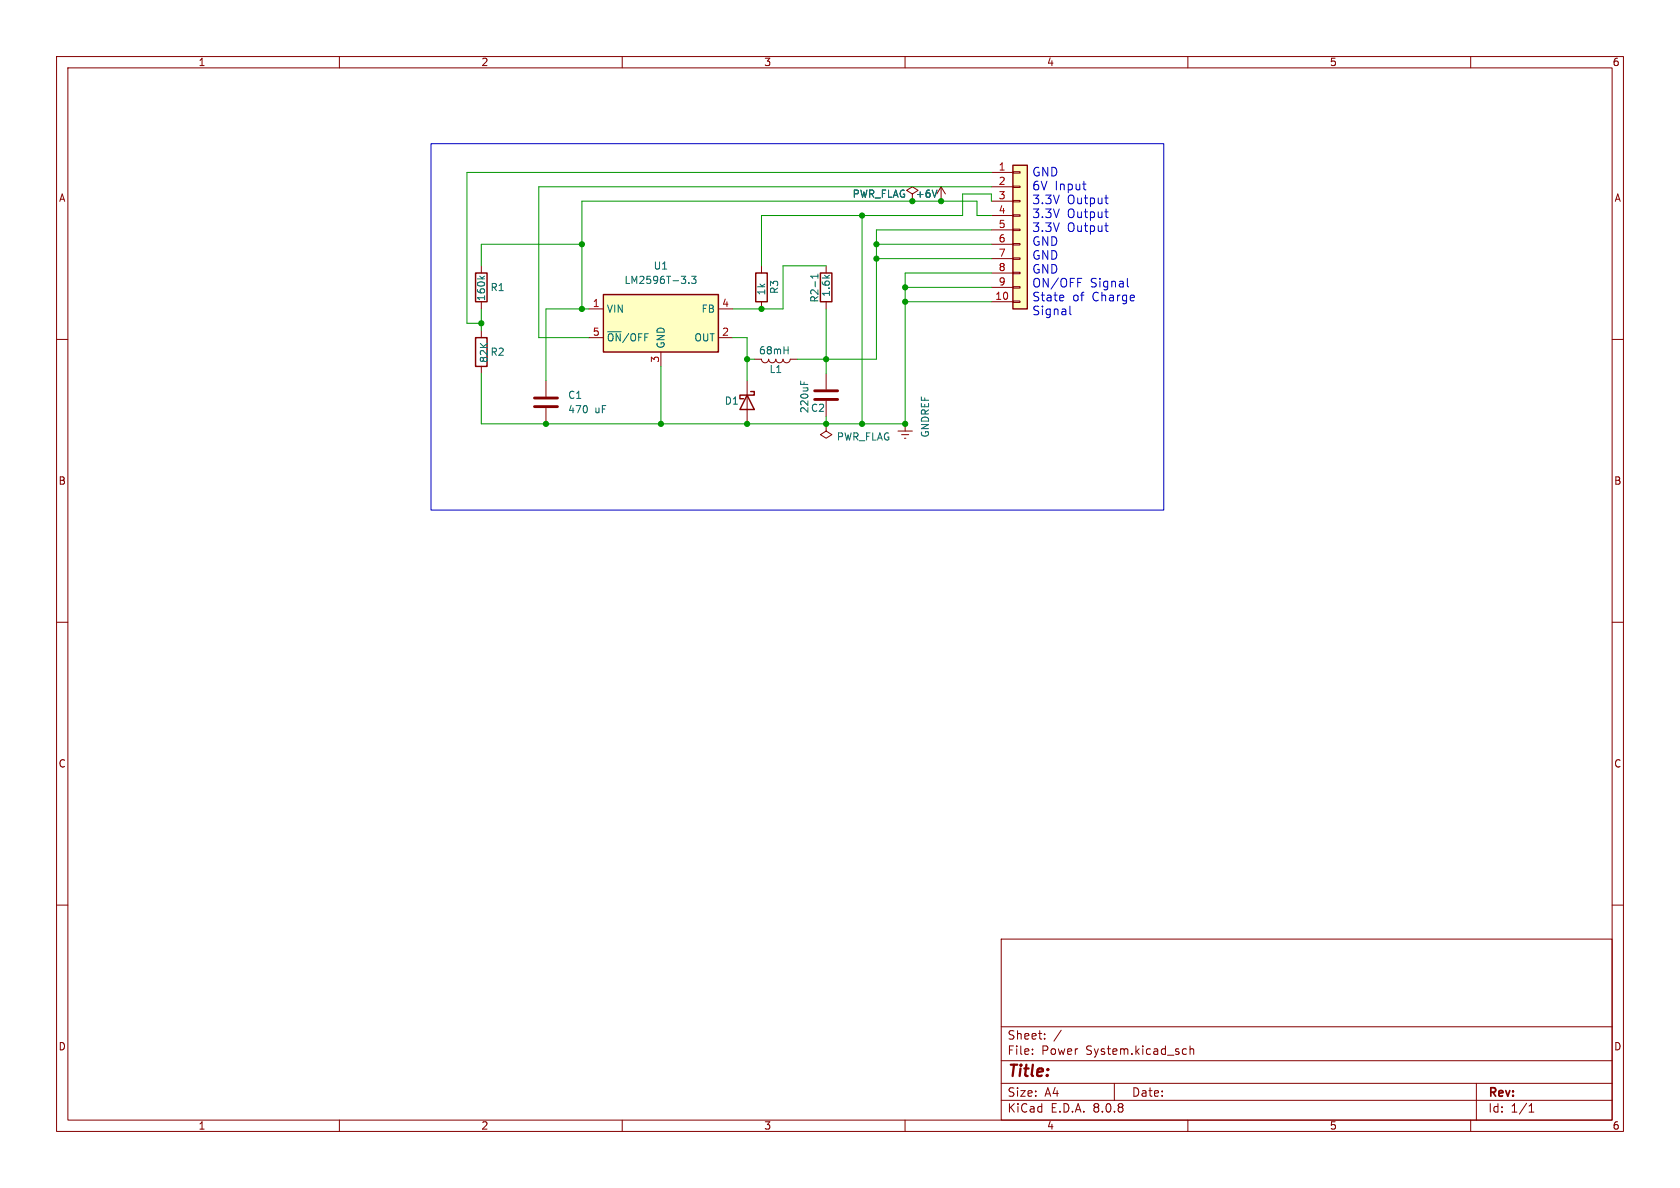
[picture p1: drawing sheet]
<svg xmlns="http://www.w3.org/2000/svg" width="297mm" height="210mm" viewBox="0 0 297 210" stroke-linecap="round" stroke-linejoin="round" font-family="sans-serif">
<g fill="none" stroke="#840000" stroke-width=".18">
<path d="M10 10h277v190h-277zM12 12h273v186h-273zM60 10v2M110 10v2M160 10v2M210 10v2M260 10v2M10 60h2M146 74.9v1.3l1.1 .6-1.1 .7-1-.7 1-.6M146 74.9h.1M285 60h2M10 110h2"/>
<path d="M285 110h2M10 160h2M177 166h108v32h-108zM285 160h2M60 198v2M110 198v2M160 198v2M177 194.5h108M177 191.5h108M177 187.5h108M177 181.5h108M182.5 186.3v.1"/>
<path d="M182.5 185.5v.1M184.7 183.6v.1M184.7 182.8v.1M187.6 182.1l-1.3 2M197 191.5v3M209.3 185.4l.4 .1M209.7 186.3l-.4 .1M210 198v2M210.4 185.5l.2-.1 .4 .1v.9M210.4 184.9v1.5M260 198v2M261 191.5v6.5"/>
<path d="M270.3 196.6h.9M270.3 195.5l.4-.4v1.5"/>
</g>
<path d="M106.7 52.1h20.3v10.1h-20.3z" fill="#ffffc2"/>
<path d="M84.1 48.3h2v5h-2zM84.1 59.7h2v5.1h-2zM106.7 52.1h20.3v10.1h-20.3zM133.6 48.3h2v5h-2zM145 48.3h2.1v5h-2.1zM132.1 69.9l1.2 2.5h-2.5zM132.7 69.2h.6v.7h-2.5v.6h.6" fill="none" stroke="#840000" stroke-width=".25"/>
<g fill="none" stroke="#840000" stroke-width=".18">
<path d="M161.3 34.3l1-.6-1-.7-1 .7 1 .6v1.3M85.1 47v1.3M85.1 53.3v1.3M85.1 58.4v1.3M104.1 54.6h2.6M104.1 59.7h2.6M127 54.6h2.5M127 59.7h2.5M134.6 47v1.3M134.6 53.3v1.3M146 47v1.3M146 53.3v1.3"/>
<path d="M85.1 64.8v1.2M96.5 67.3v2.8M96.5 72.1v2.8M116.8 62.2v2.6M132.1 67.3v7.6M133.3 63.5h1.3a.64 .64 0 0 0 .7 .6 .64 .64 0 0 0 .6-.6 .64 .64 0 0 0 .6 .6 .64 .64 0 0 0 .7-.6 .64 .64 0 0 0 .6 .6 .64 .64 0 0 0 .6-.6 .64 .64 0 0 0 .7 .6 .64 .64 0 0 0 .6-.6h1.3M146 66v2.8M146 70.9v2.8M158.7 76.2h2.6M159.4 76.8h1.3M159.9 77.5h.2M160 74.9h.1"/>
<path d="M160 74.9v1.3"/>
</g>
<path d="M84.8 48.8l.5 .5M85.7 48.8l-.5 .4M121.8 50v.1M122.3 48.8h.7l-.4 .5 .4 .1v.6l-.2 .1-.5-.1M144.6 48.8h-1.3l.4 .4M144.6 48.5v.7M138.6 61.9h.7M139.3 61.3v1.3M141.5 67.4v.6M142.2 67.5v.5" fill="none" stroke="#006464" stroke-width=".18"/>
<path d="M94.5 71.9h4.1M94.5 70.4h4.1M144 70.6h4.1M144 69.1h4.1" fill="none" stroke="#840000" stroke-width=".51"/>
<path d="M179.1 29.2h2.5v25.4h-2.5z" fill="#ffffc2"/>
<g fill="none" stroke="#840000" stroke-width=".18">
<path d="M166.4 35.6h.1M166.4 33l-.8 1.3M166.4 33v2.6M166.4 33l.7 1.3M175.3 30.5h3.8M175.3 33h3.8M175.3 35.6h3.8M175.3 38.1h3.8M179.1 38h1.2v.2h-1.2zM179.1 35.4h1.2v.3h-1.2zM179.1 32.9h1.2v.2h-1.2zM179.1 30.4h1.2v.2h-1.2z"/>
<path d="M175.3 53.3h3.8M175.3 40.6h3.8M175.3 43.2h3.8M175.3 45.7h3.8M175.3 48.3h3.8M175.3 50.8h3.8M179.1 53.2h1.2v.3h-1.2zM179.1 50.7h1.2v.2h-1.2zM179.1 48.1h1.2v.3h-1.2zM179.1 45.6h1.2v.2h-1.2zM179.1 43.1h1.2v.2h-1.2zM179.1 40.5h1.2v.3h-1.2z"/>
</g>
<path d="M179.1 29.2h2.5v25.4h-2.5z" fill="none" stroke="#840000" stroke-width=".25"/>
<path d="M165.6 33.6l-.4 1.3" fill="none" stroke="#006464" stroke-width=".18"/>
<g fill="none" stroke="#0000c2" stroke-width=".18">
<path d="M76.2 25.4h129.5v64.8h-129.5zM191.4 32.5h.6M191.8 33.6h.2M195.3 35h.6M195.3 37.4h.6M195.3 39.9h.6M195.6 35.9l.3 .1M195.6 38.4l.3 .1M187.8 52.2l.3 .3-.8 .2M188 53.1l-.2 .1M189.1 54.1v1.3l.3 .2M190.5 49.2h.8"/>
<path d="M195.6 40.8l.3 .1M199.3 49.2v1.3l.2 .2"/>
</g>
<g fill="none" stroke="#009600" stroke-width=".18">
<path d="M152.4 38.1v36.8M175.3 38.1h-2.6v-2.5h-69.8v19M175.3 33h-80.1v26.7h8.9M175.3 30.5h-92.8v26.7h2.6M175.3 35.6v-1.3h-5.1v3.8h-35.6v8.9M85.1 54.6v3.8M102.9 43.2h-17.8v3.8M104.1 54.6h-7.6v12.7M129.5 59.7h2.6v7.6M146 47h-7.6v7.6h-8.9M146 54.6v11.4M154.9 43.2h20.4"/>
<path d="M154.9 45.7h20.4M160 50.8h15.3M160 53.3h15.3M175.3 48.3h-15.3v26.6h-74.9v-8.9M175.3 40.6h-20.4v22.9h-13.9M116.8 64.8v10.1M132.1 63.5h1.2M146 73.7v1.2"/>
</g>
<g fill="#009600" stroke="#009600" stroke-width=".18">
<circle cx="154.9" cy="45.7" r=".46"/>
<circle cx="152.4" cy="38.1" r=".46"/>
<circle cx="154.9" cy="43.2" r=".46"/>
<circle cx="166.4" cy="35.6" r=".46"/>
<circle cx="161.3" cy="35.6" r=".46"/>
<circle cx="160" cy="50.8" r=".46"/>
<circle cx="132.1" cy="74.9" r=".46"/>
<circle cx="132.1" cy="63.5" r=".46"/>
<circle cx="116.8" cy="74.9" r=".46"/>
<circle cx="102.9" cy="43.2" r=".46"/>
<circle cx="102.9" cy="54.6" r=".46"/>
<circle cx="96.5" cy="74.9" r=".46"/>
<circle cx="85.1" cy="57.2" r=".46"/>
<circle cx="160" cy="74.9" r=".46"/>
<circle cx="152.4" cy="74.9" r=".46"/>
<circle cx="146" cy="74.9" r=".46"/>
<circle cx="134.6" cy="54.6" r=".46"/>
<circle cx="160" cy="53.3" r=".46"/>
<circle cx="146" cy="63.5" r=".46"/>
</g>
<text font-size="2.8" fill="#840000" x="178" y="190.9">Title:</text>
<g font-size="2.1" fill="#0000c2">
<text x="182.4" y="31.4">GND</text>
<text x="182.4" y="33.9">6V Input</text>
<text x="182.4" y="36.3">3.3V</text>
<text x="182.4" y="38.8">3.3V</text>
<text x="182.4" y="41.2">3.3V</text>
<text x="188.6" y="36.3">Output</text>
<text x="188.6" y="38.8">Output</text>
<text x="188.6" y="41.2">Output</text>
<text x="182.4" y="43.7">GND</text>
<text x="182.4" y="46.1">GND</text>
<text x="182.4" y="48.6">GND</text>
<text x="182.4" y="51">ON/OFF</text>
<text x="182.4" y="53.5">State</text>
<text x="189.6" y="53.5">of</text>
<text x="192.7" y="51">Signal</text>
<text x="193.1" y="53.5">Charge</text>
<text x="182.4" y="55.9">Signal</text>
</g>
<g font-size="2.1" fill="#840000">
<text x="178" y="184">Sheet:</text>
<text x="178" y="186.7">File:</text>
<text x="184.1" y="186.7">Power</text>
<text x="192" y="186.7">System.kicad_sch</text>
<text x="178" y="196.9">KiCad</text>
<text x="178" y="194.1">Size:</text>
<text x="184.7" y="194.1">A4</text>
<text x="185.7" y="196.9">E.D.A.</text>
<text x="193.3" y="196.9">8.0.8</text>
<text x="200" y="194.1">Date:</text>
<text x="263" y="194.3">Rev:</text>
<text x="263" y="196.9">Id:</text>
<text x="267.1" y="196.9">1/1</text>
</g>
<g font-size="1.8" fill="#840000">
<text x="35" y="11.9">1</text>
<text x="85" y="11.9">2</text>
<text x="135" y="11.9">3</text>
<text x="185" y="11.9">4</text>
<text x="235" y="11.9">5</text>
<text x="285" y="11.9">6</text>
<text x="10.3" y="35.9">A</text>
<text x="285.3" y="35.9">A</text>
<text x="10.3" y="85.9">B</text>
<text x="285.3" y="85.9">B</text>
<text x="10.3" y="135.9">C</text>
<text x="285.3" y="135.9">C</text>
<text x="10.3" y="185.9">D</text>
<text x="285.3" y="185.9">D</text>
<text x="35" y="199.9">1</text>
<text x="85" y="199.9">2</text>
<text x="135" y="199.9">3</text>
<text x="185" y="199.9">4</text>
<text x="235" y="199.9">5</text>
<text x="285" y="199.9">6</text>
</g>
<g font-size="1.8" fill="#006464">
<text x="150.6" y="35.2">PWR_FLAG</text>
<text x="161.8" y="35.2">+6V</text>
<text x="115.5" y="47.9">U1</text>
<text x="86" y="53.3" transform="rotate(-90 86 53.3)">160k</text>
<text x="86.6" y="51.7">R1</text>
<text x="110.3" y="50.4">LM2596T-3.3</text>
<text x="135.5" y="52.3" transform="rotate(-90 135.5 52.3)">1k</text>
<text x="137.8" y="52.1" transform="rotate(-90 137.8 52.1)">R3</text>
<text x="144.9" y="53.6" transform="rotate(-90 144.9 53.6)">R2-1</text>
<text x="146.9" y="52.6" transform="rotate(-90 146.9 52.6)">1.6k</text>
<text x="107.2" y="55.5">VIN</text>
<text x="123.9" y="55.5">FB</text>
<text x="86.5" y="64.3" transform="rotate(-90 86.5 64.3)">82K</text>
<text x="86.6" y="63.1">R2</text>
<text x="107.2" y="60.6">~{ON}/OFF</text>
<text x="117.7" y="61.7" transform="rotate(-90 117.7 61.7)">GND</text>
<text x="122.7" y="60.6">OUT</text>
<text x="134.1" y="62.8">68mH</text>
<text x="100.3" y="70.7">C1</text>
<text x="128" y="71.7">D1</text>
<text x="135.9" y="66.1">L1</text>
<text x="100.3" y="73.3">470</text>
<text x="105.1" y="73.3">uF</text>
<text x="143.1" y="73.1" transform="rotate(-90 143.1 73.1)">220uF</text>
<text x="143.3" y="73">C2</text>
<text x="164.4" y="77.5" transform="rotate(-90 164.4 77.5)">GNDREF</text>
<text x="147.8" y="78.1">PWR_FLAG</text>
</g>
<g font-size="1.8" fill="#a90000">
<text x="176.5" y="30.2">1</text>
<text x="176.5" y="32.8">2</text>
<text x="176.5" y="35.3">3</text>
<text x="176.5" y="37.8">4</text>
<text x="176.5" y="40.4">5</text>
<text x="176.5" y="42.9">6</text>
<text x="176.5" y="45.5">7</text>
<text x="175.9" y="53.1">10</text>
<text x="176.5" y="48">8</text>
<text x="176.5" y="50.5">9</text>
<text x="104.7" y="54.4">1</text>
<text x="104.7" y="59.4">5</text>
<text x="127.6" y="59.4">2</text>
<text x="127.6" y="54.4">4</text>
<text x="116.6" y="64.2" transform="rotate(-90 116.6 64.2)">3</text>
</g>
</svg>
